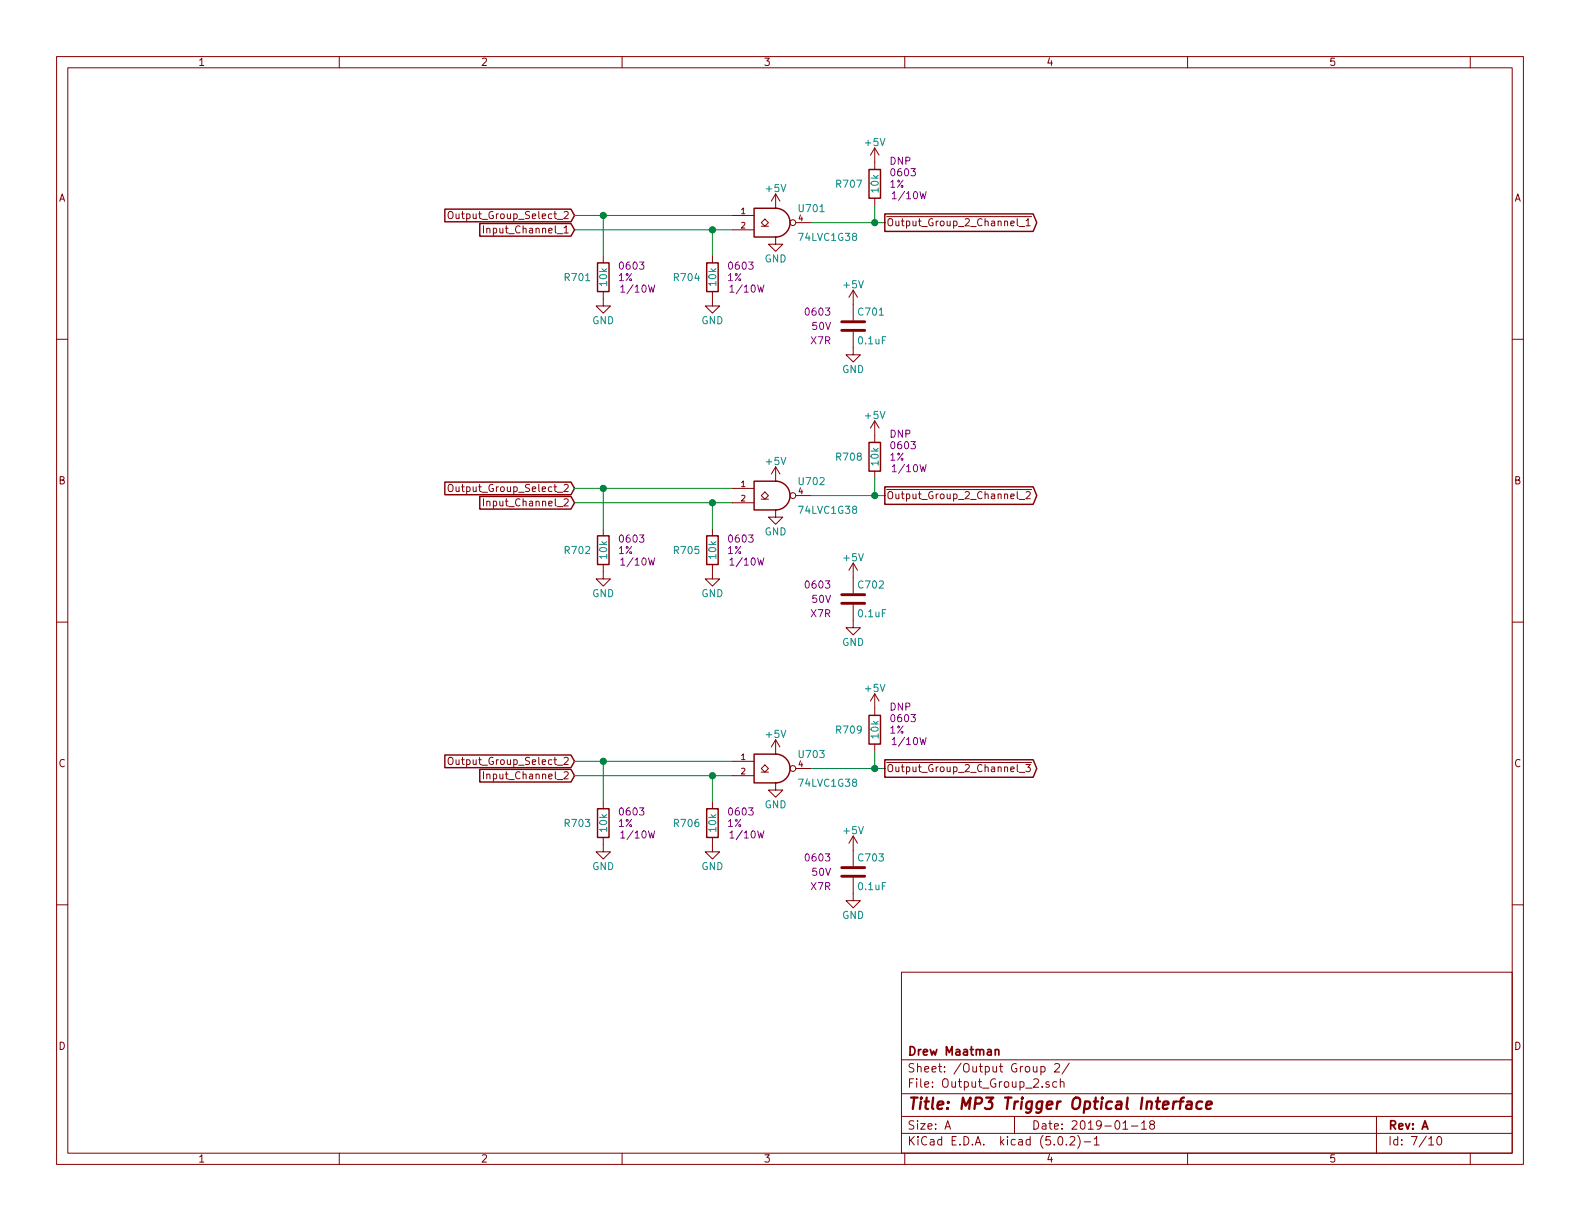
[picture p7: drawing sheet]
EESchema Schematic File Version 4
LIBS:Audio_Optical_Trigger-cache
EELAYER 26 0
EELAYER END
$Descr A 11000 8500
encoding utf-8
Sheet 7 10
Title "MP3 Trigger Optical Interface"
Date "2019-01-18"
Rev "A"
Comp "Drew Maatman"
Comment1 ""
Comment2 ""
Comment3 ""
Comment4 ""
$EndDescr
$Comp
L power:+5V #PWR0707
U 1 1
P 5400 1450
F 0 "#PWR0707" H 5400 1300 50  0001 C CNN
F 1 "+5V" H 5400 1590 50  0000 C CNN
F 2 "" H 5400 1450 50  0001 C CNN
F 3 "" H 5400 1450 50  0001 C CNN
	1    5400 1450
	1    0    0    -1  
$EndComp
$Comp
L power:GND #PWR0708
U 1 1
P 5400 1650
F 0 "#PWR0708" H 5400 1400 50  0001 C CNN
F 1 "GND" H 5400 1500 50  0000 C CNN
F 2 "" H 5400 1650 50  0001 C CNN
F 3 "" H 5400 1650 50  0001 C CNN
	1    5400 1650
	1    0    0    -1  
$EndComp
$Comp
L Custom_Library:R_Custom R?
U 1 1
P 6090 1280
AR Path="/5BB27BA3/5C41B895" Ref="R?"  Part="1" 
AR Path="/5BB27BF7/5C41B895" Ref="R?"  Part="1" 
AR Path="/5C1DE17A/5C41B895" Ref="R?"  Part="1" 
AR Path="/5C1E3A08/5C41B895" Ref="R?"  Part="1" 
AR Path="/5C38ED7E/5C41B895" Ref="R?"  Part="1" 
AR Path="/5C3A0E70/5C41B895" Ref="R?"  Part="1" 
AR Path="/5C3A87FE/5C41B895" Ref="R?"  Part="1" 
AR Path="/5C41B1E2/5C41B895" Ref="R707"  Part="1" 
F 0 "R707" H 6010 1280 50  0000 R CNN
F 1 "10k" V 6090 1280 50  0000 C CNN
F 2 "Resistors_SMD:R_0603" H 6090 1280 50  0001 C CNN
F 3 "" H 6090 1280 50  0001 C CNN
F 4 "DNP" H 6190 1440 50  0000 L CNN "Config"
F 5 "RHM10KADCT-ND" H 6390 1680 60  0001 C CNN "Digi-Key PN"
F 6 "0603" H 6190 1360 50  0000 L CNN "display_footprint"
F 7 "1%" H 6190 1280 50  0000 L CNN "Tolerance"
F 8 "1/10W" H 6200 1200 50  0000 L CNN "Wattage"
	1    6090 1280
	1    0    0    -1  
$EndComp
$Comp
L power:+5V #PWR?
U 1 1
P 6090 1130
AR Path="/5C3A0E70/5C41B89C" Ref="#PWR?"  Part="1" 
AR Path="/5C3A87FE/5C41B89C" Ref="#PWR?"  Part="1" 
AR Path="/5C41B1E2/5C41B89C" Ref="#PWR0719"  Part="1" 
F 0 "#PWR0719" H 6090 980 50  0001 C CNN
F 1 "+5V" H 6090 1270 50  0000 C CNN
F 2 "" H 6090 1130 50  0001 C CNN
F 3 "" H 6090 1130 50  0001 C CNN
	1    6090 1130
	1    0    0    -1  
$EndComp
Wire Wire Line
	6090 1430 6090 1550
Wire Wire Line
	6160 1550 6090 1550
$Comp
L Custom_Library:R_Custom R?
U 1 1
P 4960 1930
AR Path="/5BB27BA3/5C41B8A8" Ref="R?"  Part="1" 
AR Path="/5BB27BF7/5C41B8A8" Ref="R?"  Part="1" 
AR Path="/5C1DE17A/5C41B8A8" Ref="R?"  Part="1" 
AR Path="/5C1E3A08/5C41B8A8" Ref="R?"  Part="1" 
AR Path="/5C38ED7E/5C41B8A8" Ref="R?"  Part="1" 
AR Path="/5C3A0E70/5C41B8A8" Ref="R?"  Part="1" 
AR Path="/5C3A87FE/5C41B8A8" Ref="R?"  Part="1" 
AR Path="/5C41B1E2/5C41B8A8" Ref="R704"  Part="1" 
F 0 "R704" H 4880 1930 50  0000 R CNN
F 1 "10k" V 4960 1930 50  0000 C CNN
F 2 "Resistors_SMD:R_0603" H 4960 1930 50  0001 C CNN
F 3 "" H 4960 1930 50  0001 C CNN
F 4 "0603" H 5060 2010 50  0000 L CNN "display_footprint"
F 5 "1%" H 5060 1930 50  0000 L CNN "Tolerance"
F 6 "1/10W" H 5070 1850 50  0000 L CNN "Wattage"
F 7 "RHM10KADCT-ND" H 5260 2330 60  0001 C CNN "Digi-Key PN"
	1    4960 1930
	1    0    0    -1  
$EndComp
$Comp
L Custom_Library:R_Custom R?
U 1 1
P 4200 1930
AR Path="/5BB27BA3/5C41B8B3" Ref="R?"  Part="1" 
AR Path="/5BB27BF7/5C41B8B3" Ref="R?"  Part="1" 
AR Path="/5C1DE17A/5C41B8B3" Ref="R?"  Part="1" 
AR Path="/5C1E3A08/5C41B8B3" Ref="R?"  Part="1" 
AR Path="/5C38ED7E/5C41B8B3" Ref="R?"  Part="1" 
AR Path="/5C3A0E70/5C41B8B3" Ref="R?"  Part="1" 
AR Path="/5C3A87FE/5C41B8B3" Ref="R?"  Part="1" 
AR Path="/5C41B1E2/5C41B8B3" Ref="R701"  Part="1" 
F 0 "R701" H 4120 1930 50  0000 R CNN
F 1 "10k" V 4200 1930 50  0000 C CNN
F 2 "Resistors_SMD:R_0603" H 4200 1930 50  0001 C CNN
F 3 "" H 4200 1930 50  0001 C CNN
F 4 "0603" H 4300 2010 50  0000 L CNN "display_footprint"
F 5 "1%" H 4300 1930 50  0000 L CNN "Tolerance"
F 6 "1/10W" H 4310 1850 50  0000 L CNN "Wattage"
F 7 "RHM10KADCT-ND" H 4500 2330 60  0001 C CNN "Digi-Key PN"
	1    4200 1930
	1    0    0    -1  
$EndComp
$Comp
L power:GND #PWR0704
U 1 1
P 4960 2080
F 0 "#PWR0704" H 4960 1830 50  0001 C CNN
F 1 "GND" H 4960 1930 50  0000 C CNN
F 2 "" H 4960 2080 50  0001 C CNN
F 3 "" H 4960 2080 50  0001 C CNN
	1    4960 2080
	1    0    0    -1  
$EndComp
$Comp
L power:GND #PWR0701
U 1 1
P 4200 2080
F 0 "#PWR0701" H 4200 1830 50  0001 C CNN
F 1 "GND" H 4200 1930 50  0000 C CNN
F 2 "" H 4200 2080 50  0001 C CNN
F 3 "" H 4200 2080 50  0001 C CNN
	1    4200 2080
	1    0    0    -1  
$EndComp
Text GLabel 4000 1500 0    50   Input ~ 0
Output_Group_Select_2
Text GLabel 4000 1600 0    50   Input ~ 0
Input_Channel_1
Wire Wire Line
	4000 1600 4960 1600
Wire Wire Line
	5100 1500 4200 1500
Wire Wire Line
	4200 1780 4200 1500
Connection ~ 4200 1500
Wire Wire Line
	4200 1500 4000 1500
Wire Wire Line
	4960 1780 4960 1600
Connection ~ 4960 1600
Wire Wire Line
	4960 1600 5100 1600
Text GLabel 6160 1550 2    50   Output ~ 0
~Output_Group_2_Channel_1
$Comp
L Custom_Library:74LVC1G38_Power U701
U 1 1
P 5400 1550
F 0 "U701" H 5550 1650 50  0000 L CNN
F 1 "74LVC1G38" H 5550 1450 50  0000 L CNN
F 2 "TO_SOT_Packages_SMD:SOT-353_SC-70-5" H 5400 1550 50  0001 C CNN
F 3 "http://www.ti.com/lit/sg/scyt129e/scyt129e.pdf" H 5400 1550 50  0001 C CNN
F 4 "296-17907-1-ND" H 0   0   50  0001 C CNN "Digi-Key PN"
	1    5400 1550
	1    0    0    -1  
$EndComp
Wire Wire Line
	6090 1550 5650 1550
Connection ~ 6090 1550
$Comp
L Custom_Library:C_Custom C?
U 1 1
P 5940 2270
AR Path="/5BB27BA3/5C41B8DE" Ref="C?"  Part="1" 
AR Path="/5BB27B84/5C41B8DE" Ref="C?"  Part="1" 
AR Path="/5BB27B24/5C41B8DE" Ref="C?"  Part="1" 
AR Path="/5BB27BB5/5C41B8DE" Ref="C?"  Part="1" 
AR Path="/5BB27BF7/5C41B8DE" Ref="C?"  Part="1" 
AR Path="/5C1DE17A/5C41B8DE" Ref="C?"  Part="1" 
AR Path="/5C1E3A0B/5C41B8DE" Ref="C?"  Part="1" 
AR Path="/5C1E3A08/5C41B8DE" Ref="C?"  Part="1" 
AR Path="/5C38ED7E/5C41B8DE" Ref="C?"  Part="1" 
AR Path="/5C3A0E70/5C41B8DE" Ref="C?"  Part="1" 
AR Path="/5C3A87FE/5C41B8DE" Ref="C?"  Part="1" 
AR Path="/5C41B1E2/5C41B8DE" Ref="C701"  Part="1" 
F 0 "C701" H 5965 2370 50  0000 L CNN
F 1 "0.1uF" H 5965 2170 50  0000 L CNN
F 2 "Capacitors_SMD:C_0603" H 5978 2120 50  0001 C CNN
F 3 "" H 5965 2370 50  0001 C CNN
F 4 "0603" H 5790 2370 50  0000 R CNN "display_footprint"
F 5 "50V" H 5790 2270 50  0000 R CNN "Voltage"
F 6 "X7R" H 5790 2170 50  0000 R CNN "Dielectric"
F 7 "490-8020-1-ND" H 6365 2770 60  0001 C CNN "Digi-Key PN"
	1    5940 2270
	1    0    0    -1  
$EndComp
$Comp
L power:GND #PWR?
U 1 1
P 5940 2420
AR Path="/5C38ED7E/5C41B8E5" Ref="#PWR?"  Part="1" 
AR Path="/5C3A0E70/5C41B8E5" Ref="#PWR?"  Part="1" 
AR Path="/5C3A87FE/5C41B8E5" Ref="#PWR?"  Part="1" 
AR Path="/5C41B1E2/5C41B8E5" Ref="#PWR0714"  Part="1" 
F 0 "#PWR0714" H 5940 2170 50  0001 C CNN
F 1 "GND" H 5940 2270 50  0000 C CNN
F 2 "" H 5940 2420 50  0001 C CNN
F 3 "" H 5940 2420 50  0001 C CNN
	1    5940 2420
	1    0    0    -1  
$EndComp
$Comp
L power:+5V #PWR?
U 1 1
P 5940 2120
AR Path="/5C3A0E70/5C41B8EB" Ref="#PWR?"  Part="1" 
AR Path="/5C3A87FE/5C41B8EB" Ref="#PWR?"  Part="1" 
AR Path="/5C41B1E2/5C41B8EB" Ref="#PWR0713"  Part="1" 
F 0 "#PWR0713" H 5940 1970 50  0001 C CNN
F 1 "+5V" H 5940 2260 50  0000 C CNN
F 2 "" H 5940 2120 50  0001 C CNN
F 3 "" H 5940 2120 50  0001 C CNN
	1    5940 2120
	1    0    0    -1  
$EndComp
$Comp
L power:+5V #PWR0709
U 1 1
P 5400 3350
F 0 "#PWR0709" H 5400 3200 50  0001 C CNN
F 1 "+5V" H 5400 3490 50  0000 C CNN
F 2 "" H 5400 3350 50  0001 C CNN
F 3 "" H 5400 3350 50  0001 C CNN
	1    5400 3350
	1    0    0    -1  
$EndComp
$Comp
L power:GND #PWR0710
U 1 1
P 5400 3550
F 0 "#PWR0710" H 5400 3300 50  0001 C CNN
F 1 "GND" H 5400 3400 50  0000 C CNN
F 2 "" H 5400 3550 50  0001 C CNN
F 3 "" H 5400 3550 50  0001 C CNN
	1    5400 3550
	1    0    0    -1  
$EndComp
$Comp
L Custom_Library:R_Custom R?
U 1 1
P 6090 3180
AR Path="/5BB27BA3/5C41B902" Ref="R?"  Part="1" 
AR Path="/5BB27BF7/5C41B902" Ref="R?"  Part="1" 
AR Path="/5C1DE17A/5C41B902" Ref="R?"  Part="1" 
AR Path="/5C1E3A08/5C41B902" Ref="R?"  Part="1" 
AR Path="/5C38ED7E/5C41B902" Ref="R?"  Part="1" 
AR Path="/5C3A0E70/5C41B902" Ref="R?"  Part="1" 
AR Path="/5C3A87FE/5C41B902" Ref="R?"  Part="1" 
AR Path="/5C41B1E2/5C41B902" Ref="R708"  Part="1" 
F 0 "R708" H 6010 3180 50  0000 R CNN
F 1 "10k" V 6090 3180 50  0000 C CNN
F 2 "Resistors_SMD:R_0603" H 6090 3180 50  0001 C CNN
F 3 "" H 6090 3180 50  0001 C CNN
F 4 "DNP" H 6190 3340 50  0000 L CNN "Config"
F 5 "RHM10KADCT-ND" H 6390 3580 60  0001 C CNN "Digi-Key PN"
F 6 "0603" H 6190 3260 50  0000 L CNN "display_footprint"
F 7 "1%" H 6190 3180 50  0000 L CNN "Tolerance"
F 8 "1/10W" H 6200 3100 50  0000 L CNN "Wattage"
	1    6090 3180
	1    0    0    -1  
$EndComp
$Comp
L power:+5V #PWR?
U 1 1
P 6090 3030
AR Path="/5C3A0E70/5C41B909" Ref="#PWR?"  Part="1" 
AR Path="/5C3A87FE/5C41B909" Ref="#PWR?"  Part="1" 
AR Path="/5C41B1E2/5C41B909" Ref="#PWR0720"  Part="1" 
F 0 "#PWR0720" H 6090 2880 50  0001 C CNN
F 1 "+5V" H 6090 3170 50  0000 C CNN
F 2 "" H 6090 3030 50  0001 C CNN
F 3 "" H 6090 3030 50  0001 C CNN
	1    6090 3030
	1    0    0    -1  
$EndComp
Wire Wire Line
	6090 3330 6090 3450
Wire Wire Line
	6160 3450 6090 3450
$Comp
L Custom_Library:R_Custom R?
U 1 1
P 4960 3830
AR Path="/5BB27BA3/5C41B915" Ref="R?"  Part="1" 
AR Path="/5BB27BF7/5C41B915" Ref="R?"  Part="1" 
AR Path="/5C1DE17A/5C41B915" Ref="R?"  Part="1" 
AR Path="/5C1E3A08/5C41B915" Ref="R?"  Part="1" 
AR Path="/5C38ED7E/5C41B915" Ref="R?"  Part="1" 
AR Path="/5C3A0E70/5C41B915" Ref="R?"  Part="1" 
AR Path="/5C3A87FE/5C41B915" Ref="R?"  Part="1" 
AR Path="/5C41B1E2/5C41B915" Ref="R705"  Part="1" 
F 0 "R705" H 4880 3830 50  0000 R CNN
F 1 "10k" V 4960 3830 50  0000 C CNN
F 2 "Resistors_SMD:R_0603" H 4960 3830 50  0001 C CNN
F 3 "" H 4960 3830 50  0001 C CNN
F 4 "0603" H 5060 3910 50  0000 L CNN "display_footprint"
F 5 "1%" H 5060 3830 50  0000 L CNN "Tolerance"
F 6 "1/10W" H 5070 3750 50  0000 L CNN "Wattage"
F 7 "RHM10KADCT-ND" H 5260 4230 60  0001 C CNN "Digi-Key PN"
	1    4960 3830
	1    0    0    -1  
$EndComp
$Comp
L Custom_Library:R_Custom R?
U 1 1
P 4200 3830
AR Path="/5BB27BA3/5C41B920" Ref="R?"  Part="1" 
AR Path="/5BB27BF7/5C41B920" Ref="R?"  Part="1" 
AR Path="/5C1DE17A/5C41B920" Ref="R?"  Part="1" 
AR Path="/5C1E3A08/5C41B920" Ref="R?"  Part="1" 
AR Path="/5C38ED7E/5C41B920" Ref="R?"  Part="1" 
AR Path="/5C3A0E70/5C41B920" Ref="R?"  Part="1" 
AR Path="/5C3A87FE/5C41B920" Ref="R?"  Part="1" 
AR Path="/5C41B1E2/5C41B920" Ref="R702"  Part="1" 
F 0 "R702" H 4120 3830 50  0000 R CNN
F 1 "10k" V 4200 3830 50  0000 C CNN
F 2 "Resistors_SMD:R_0603" H 4200 3830 50  0001 C CNN
F 3 "" H 4200 3830 50  0001 C CNN
F 4 "0603" H 4300 3910 50  0000 L CNN "display_footprint"
F 5 "1%" H 4300 3830 50  0000 L CNN "Tolerance"
F 6 "1/10W" H 4310 3750 50  0000 L CNN "Wattage"
F 7 "RHM10KADCT-ND" H 4500 4230 60  0001 C CNN "Digi-Key PN"
	1    4200 3830
	1    0    0    -1  
$EndComp
$Comp
L power:GND #PWR0705
U 1 1
P 4960 3980
F 0 "#PWR0705" H 4960 3730 50  0001 C CNN
F 1 "GND" H 4960 3830 50  0000 C CNN
F 2 "" H 4960 3980 50  0001 C CNN
F 3 "" H 4960 3980 50  0001 C CNN
	1    4960 3980
	1    0    0    -1  
$EndComp
$Comp
L power:GND #PWR0702
U 1 1
P 4200 3980
F 0 "#PWR0702" H 4200 3730 50  0001 C CNN
F 1 "GND" H 4200 3830 50  0000 C CNN
F 2 "" H 4200 3980 50  0001 C CNN
F 3 "" H 4200 3980 50  0001 C CNN
	1    4200 3980
	1    0    0    -1  
$EndComp
Text GLabel 4000 3400 0    50   Input ~ 0
Output_Group_Select_2
Text GLabel 4000 3500 0    50   Input ~ 0
Input_Channel_2
Wire Wire Line
	4000 3500 4960 3500
Wire Wire Line
	5100 3400 4200 3400
Wire Wire Line
	4200 3680 4200 3400
Connection ~ 4200 3400
Wire Wire Line
	4200 3400 4000 3400
Wire Wire Line
	4960 3680 4960 3500
Connection ~ 4960 3500
Wire Wire Line
	4960 3500 5100 3500
Text GLabel 6160 3450 2    50   Output ~ 0
~Output_Group_2_Channel_2
$Comp
L Custom_Library:74LVC1G38_Power U702
U 1 1
P 5400 3450
F 0 "U702" H 5550 3550 50  0000 L CNN
F 1 "74LVC1G38" H 5550 3350 50  0000 L CNN
F 2 "TO_SOT_Packages_SMD:SOT-353_SC-70-5" H 5400 3450 50  0001 C CNN
F 3 "http://www.ti.com/lit/sg/scyt129e/scyt129e.pdf" H 5400 3450 50  0001 C CNN
F 4 "296-17907-1-ND" H 0   0   50  0001 C CNN "Digi-Key PN"
	1    5400 3450
	1    0    0    -1  
$EndComp
Wire Wire Line
	6090 3450 5650 3450
Connection ~ 6090 3450
$Comp
L Custom_Library:C_Custom C?
U 1 1
P 5940 4170
AR Path="/5BB27BA3/5C41B94B" Ref="C?"  Part="1" 
AR Path="/5BB27B84/5C41B94B" Ref="C?"  Part="1" 
AR Path="/5BB27B24/5C41B94B" Ref="C?"  Part="1" 
AR Path="/5BB27BB5/5C41B94B" Ref="C?"  Part="1" 
AR Path="/5BB27BF7/5C41B94B" Ref="C?"  Part="1" 
AR Path="/5C1DE17A/5C41B94B" Ref="C?"  Part="1" 
AR Path="/5C1E3A0B/5C41B94B" Ref="C?"  Part="1" 
AR Path="/5C1E3A08/5C41B94B" Ref="C?"  Part="1" 
AR Path="/5C38ED7E/5C41B94B" Ref="C?"  Part="1" 
AR Path="/5C3A0E70/5C41B94B" Ref="C?"  Part="1" 
AR Path="/5C3A87FE/5C41B94B" Ref="C?"  Part="1" 
AR Path="/5C41B1E2/5C41B94B" Ref="C702"  Part="1" 
F 0 "C702" H 5965 4270 50  0000 L CNN
F 1 "0.1uF" H 5965 4070 50  0000 L CNN
F 2 "Capacitors_SMD:C_0603" H 5978 4020 50  0001 C CNN
F 3 "" H 5965 4270 50  0001 C CNN
F 4 "0603" H 5790 4270 50  0000 R CNN "display_footprint"
F 5 "50V" H 5790 4170 50  0000 R CNN "Voltage"
F 6 "X7R" H 5790 4070 50  0000 R CNN "Dielectric"
F 7 "490-8020-1-ND" H 6365 4670 60  0001 C CNN "Digi-Key PN"
	1    5940 4170
	1    0    0    -1  
$EndComp
$Comp
L power:GND #PWR?
U 1 1
P 5940 4320
AR Path="/5C38ED7E/5C41B952" Ref="#PWR?"  Part="1" 
AR Path="/5C3A0E70/5C41B952" Ref="#PWR?"  Part="1" 
AR Path="/5C3A87FE/5C41B952" Ref="#PWR?"  Part="1" 
AR Path="/5C41B1E2/5C41B952" Ref="#PWR0716"  Part="1" 
F 0 "#PWR0716" H 5940 4070 50  0001 C CNN
F 1 "GND" H 5940 4170 50  0000 C CNN
F 2 "" H 5940 4320 50  0001 C CNN
F 3 "" H 5940 4320 50  0001 C CNN
	1    5940 4320
	1    0    0    -1  
$EndComp
$Comp
L power:+5V #PWR?
U 1 1
P 5940 4020
AR Path="/5C3A0E70/5C41B958" Ref="#PWR?"  Part="1" 
AR Path="/5C3A87FE/5C41B958" Ref="#PWR?"  Part="1" 
AR Path="/5C41B1E2/5C41B958" Ref="#PWR0715"  Part="1" 
F 0 "#PWR0715" H 5940 3870 50  0001 C CNN
F 1 "+5V" H 5940 4160 50  0000 C CNN
F 2 "" H 5940 4020 50  0001 C CNN
F 3 "" H 5940 4020 50  0001 C CNN
	1    5940 4020
	1    0    0    -1  
$EndComp
$Comp
L power:+5V #PWR0711
U 1 1
P 5400 5250
F 0 "#PWR0711" H 5400 5100 50  0001 C CNN
F 1 "+5V" H 5400 5390 50  0000 C CNN
F 2 "" H 5400 5250 50  0001 C CNN
F 3 "" H 5400 5250 50  0001 C CNN
	1    5400 5250
	1    0    0    -1  
$EndComp
$Comp
L power:GND #PWR0712
U 1 1
P 5400 5450
F 0 "#PWR0712" H 5400 5200 50  0001 C CNN
F 1 "GND" H 5400 5300 50  0000 C CNN
F 2 "" H 5400 5450 50  0001 C CNN
F 3 "" H 5400 5450 50  0001 C CNN
	1    5400 5450
	1    0    0    -1  
$EndComp
$Comp
L Custom_Library:R_Custom R?
U 1 1
P 6090 5080
AR Path="/5BB27BA3/5C41B96F" Ref="R?"  Part="1" 
AR Path="/5BB27BF7/5C41B96F" Ref="R?"  Part="1" 
AR Path="/5C1DE17A/5C41B96F" Ref="R?"  Part="1" 
AR Path="/5C1E3A08/5C41B96F" Ref="R?"  Part="1" 
AR Path="/5C38ED7E/5C41B96F" Ref="R?"  Part="1" 
AR Path="/5C3A0E70/5C41B96F" Ref="R?"  Part="1" 
AR Path="/5C3A87FE/5C41B96F" Ref="R?"  Part="1" 
AR Path="/5C41B1E2/5C41B96F" Ref="R709"  Part="1" 
F 0 "R709" H 6010 5080 50  0000 R CNN
F 1 "10k" V 6090 5080 50  0000 C CNN
F 2 "Resistors_SMD:R_0603" H 6090 5080 50  0001 C CNN
F 3 "" H 6090 5080 50  0001 C CNN
F 4 "DNP" H 6190 5240 50  0000 L CNN "Config"
F 5 "RHM10KADCT-ND" H 6390 5480 60  0001 C CNN "Digi-Key PN"
F 6 "0603" H 6190 5160 50  0000 L CNN "display_footprint"
F 7 "1%" H 6190 5080 50  0000 L CNN "Tolerance"
F 8 "1/10W" H 6200 5000 50  0000 L CNN "Wattage"
	1    6090 5080
	1    0    0    -1  
$EndComp
$Comp
L power:+5V #PWR?
U 1 1
P 6090 4930
AR Path="/5C3A0E70/5C41B976" Ref="#PWR?"  Part="1" 
AR Path="/5C3A87FE/5C41B976" Ref="#PWR?"  Part="1" 
AR Path="/5C41B1E2/5C41B976" Ref="#PWR0721"  Part="1" 
F 0 "#PWR0721" H 6090 4780 50  0001 C CNN
F 1 "+5V" H 6090 5070 50  0000 C CNN
F 2 "" H 6090 4930 50  0001 C CNN
F 3 "" H 6090 4930 50  0001 C CNN
	1    6090 4930
	1    0    0    -1  
$EndComp
Wire Wire Line
	6090 5230 6090 5350
Wire Wire Line
	6160 5350 6090 5350
$Comp
L Custom_Library:R_Custom R?
U 1 1
P 4960 5730
AR Path="/5BB27BA3/5C41B982" Ref="R?"  Part="1" 
AR Path="/5BB27BF7/5C41B982" Ref="R?"  Part="1" 
AR Path="/5C1DE17A/5C41B982" Ref="R?"  Part="1" 
AR Path="/5C1E3A08/5C41B982" Ref="R?"  Part="1" 
AR Path="/5C38ED7E/5C41B982" Ref="R?"  Part="1" 
AR Path="/5C3A0E70/5C41B982" Ref="R?"  Part="1" 
AR Path="/5C3A87FE/5C41B982" Ref="R?"  Part="1" 
AR Path="/5C41B1E2/5C41B982" Ref="R706"  Part="1" 
F 0 "R706" H 4880 5730 50  0000 R CNN
F 1 "10k" V 4960 5730 50  0000 C CNN
F 2 "Resistors_SMD:R_0603" H 4960 5730 50  0001 C CNN
F 3 "" H 4960 5730 50  0001 C CNN
F 4 "0603" H 5060 5810 50  0000 L CNN "display_footprint"
F 5 "1%" H 5060 5730 50  0000 L CNN "Tolerance"
F 6 "1/10W" H 5070 5650 50  0000 L CNN "Wattage"
F 7 "RHM10KADCT-ND" H 5260 6130 60  0001 C CNN "Digi-Key PN"
	1    4960 5730
	1    0    0    -1  
$EndComp
$Comp
L Custom_Library:R_Custom R?
U 1 1
P 4200 5730
AR Path="/5BB27BA3/5C41B98D" Ref="R?"  Part="1" 
AR Path="/5BB27BF7/5C41B98D" Ref="R?"  Part="1" 
AR Path="/5C1DE17A/5C41B98D" Ref="R?"  Part="1" 
AR Path="/5C1E3A08/5C41B98D" Ref="R?"  Part="1" 
AR Path="/5C38ED7E/5C41B98D" Ref="R?"  Part="1" 
AR Path="/5C3A0E70/5C41B98D" Ref="R?"  Part="1" 
AR Path="/5C3A87FE/5C41B98D" Ref="R?"  Part="1" 
AR Path="/5C41B1E2/5C41B98D" Ref="R703"  Part="1" 
F 0 "R703" H 4120 5730 50  0000 R CNN
F 1 "10k" V 4200 5730 50  0000 C CNN
F 2 "Resistors_SMD:R_0603" H 4200 5730 50  0001 C CNN
F 3 "" H 4200 5730 50  0001 C CNN
F 4 "0603" H 4300 5810 50  0000 L CNN "display_footprint"
F 5 "1%" H 4300 5730 50  0000 L CNN "Tolerance"
F 6 "1/10W" H 4310 5650 50  0000 L CNN "Wattage"
F 7 "RHM10KADCT-ND" H 4500 6130 60  0001 C CNN "Digi-Key PN"
	1    4200 5730
	1    0    0    -1  
$EndComp
$Comp
L power:GND #PWR0706
U 1 1
P 4960 5880
F 0 "#PWR0706" H 4960 5630 50  0001 C CNN
F 1 "GND" H 4960 5730 50  0000 C CNN
F 2 "" H 4960 5880 50  0001 C CNN
F 3 "" H 4960 5880 50  0001 C CNN
	1    4960 5880
	1    0    0    -1  
$EndComp
$Comp
L power:GND #PWR0703
U 1 1
P 4200 5880
F 0 "#PWR0703" H 4200 5630 50  0001 C CNN
F 1 "GND" H 4200 5730 50  0000 C CNN
F 2 "" H 4200 5880 50  0001 C CNN
F 3 "" H 4200 5880 50  0001 C CNN
	1    4200 5880
	1    0    0    -1  
$EndComp
Text GLabel 4000 5300 0    50   Input ~ 0
Output_Group_Select_2
Text GLabel 4000 5400 0    50   Input ~ 0
Input_Channel_2
Wire Wire Line
	4000 5400 4960 5400
Wire Wire Line
	5100 5300 4200 5300
Wire Wire Line
	4200 5580 4200 5300
Connection ~ 4200 5300
Wire Wire Line
	4200 5300 4000 5300
Wire Wire Line
	4960 5580 4960 5400
Connection ~ 4960 5400
Wire Wire Line
	4960 5400 5100 5400
Text GLabel 6160 5350 2    50   Output ~ 0
~Output_Group_2_Channel_3
$Comp
L Custom_Library:74LVC1G38_Power U703
U 1 1
P 5400 5350
F 0 "U703" H 5550 5450 50  0000 L CNN
F 1 "74LVC1G38" H 5550 5250 50  0000 L CNN
F 2 "TO_SOT_Packages_SMD:SOT-353_SC-70-5" H 5400 5350 50  0001 C CNN
F 3 "http://www.ti.com/lit/sg/scyt129e/scyt129e.pdf" H 5400 5350 50  0001 C CNN
F 4 "296-17907-1-ND" H 0   0   50  0001 C CNN "Digi-Key PN"
	1    5400 5350
	1    0    0    -1  
$EndComp
Wire Wire Line
	6090 5350 5650 5350
Connection ~ 6090 5350
$Comp
L Custom_Library:C_Custom C?
U 1 1
P 5940 6070
AR Path="/5BB27BA3/5C41B9B8" Ref="C?"  Part="1" 
AR Path="/5BB27B84/5C41B9B8" Ref="C?"  Part="1" 
AR Path="/5BB27B24/5C41B9B8" Ref="C?"  Part="1" 
AR Path="/5BB27BB5/5C41B9B8" Ref="C?"  Part="1" 
AR Path="/5BB27BF7/5C41B9B8" Ref="C?"  Part="1" 
AR Path="/5C1DE17A/5C41B9B8" Ref="C?"  Part="1" 
AR Path="/5C1E3A0B/5C41B9B8" Ref="C?"  Part="1" 
AR Path="/5C1E3A08/5C41B9B8" Ref="C?"  Part="1" 
AR Path="/5C38ED7E/5C41B9B8" Ref="C?"  Part="1" 
AR Path="/5C3A0E70/5C41B9B8" Ref="C?"  Part="1" 
AR Path="/5C3A87FE/5C41B9B8" Ref="C?"  Part="1" 
AR Path="/5C41B1E2/5C41B9B8" Ref="C703"  Part="1" 
F 0 "C703" H 5965 6170 50  0000 L CNN
F 1 "0.1uF" H 5965 5970 50  0000 L CNN
F 2 "Capacitors_SMD:C_0603" H 5978 5920 50  0001 C CNN
F 3 "" H 5965 6170 50  0001 C CNN
F 4 "0603" H 5790 6170 50  0000 R CNN "display_footprint"
F 5 "50V" H 5790 6070 50  0000 R CNN "Voltage"
F 6 "X7R" H 5790 5970 50  0000 R CNN "Dielectric"
F 7 "490-8020-1-ND" H 6365 6570 60  0001 C CNN "Digi-Key PN"
	1    5940 6070
	1    0    0    -1  
$EndComp
$Comp
L power:GND #PWR?
U 1 1
P 5940 6220
AR Path="/5C38ED7E/5C41B9BF" Ref="#PWR?"  Part="1" 
AR Path="/5C3A0E70/5C41B9BF" Ref="#PWR?"  Part="1" 
AR Path="/5C3A87FE/5C41B9BF" Ref="#PWR?"  Part="1" 
AR Path="/5C41B1E2/5C41B9BF" Ref="#PWR0718"  Part="1" 
F 0 "#PWR0718" H 5940 5970 50  0001 C CNN
F 1 "GND" H 5940 6070 50  0000 C CNN
F 2 "" H 5940 6220 50  0001 C CNN
F 3 "" H 5940 6220 50  0001 C CNN
	1    5940 6220
	1    0    0    -1  
$EndComp
$Comp
L power:+5V #PWR?
U 1 1
P 5940 5920
AR Path="/5C3A0E70/5C41B9C5" Ref="#PWR?"  Part="1" 
AR Path="/5C3A87FE/5C41B9C5" Ref="#PWR?"  Part="1" 
AR Path="/5C41B1E2/5C41B9C5" Ref="#PWR0717"  Part="1" 
F 0 "#PWR0717" H 5940 5770 50  0001 C CNN
F 1 "+5V" H 5940 6060 50  0000 C CNN
F 2 "" H 5940 5920 50  0001 C CNN
F 3 "" H 5940 5920 50  0001 C CNN
	1    5940 5920
	1    0    0    -1  
$EndComp
$EndSCHEMATC
